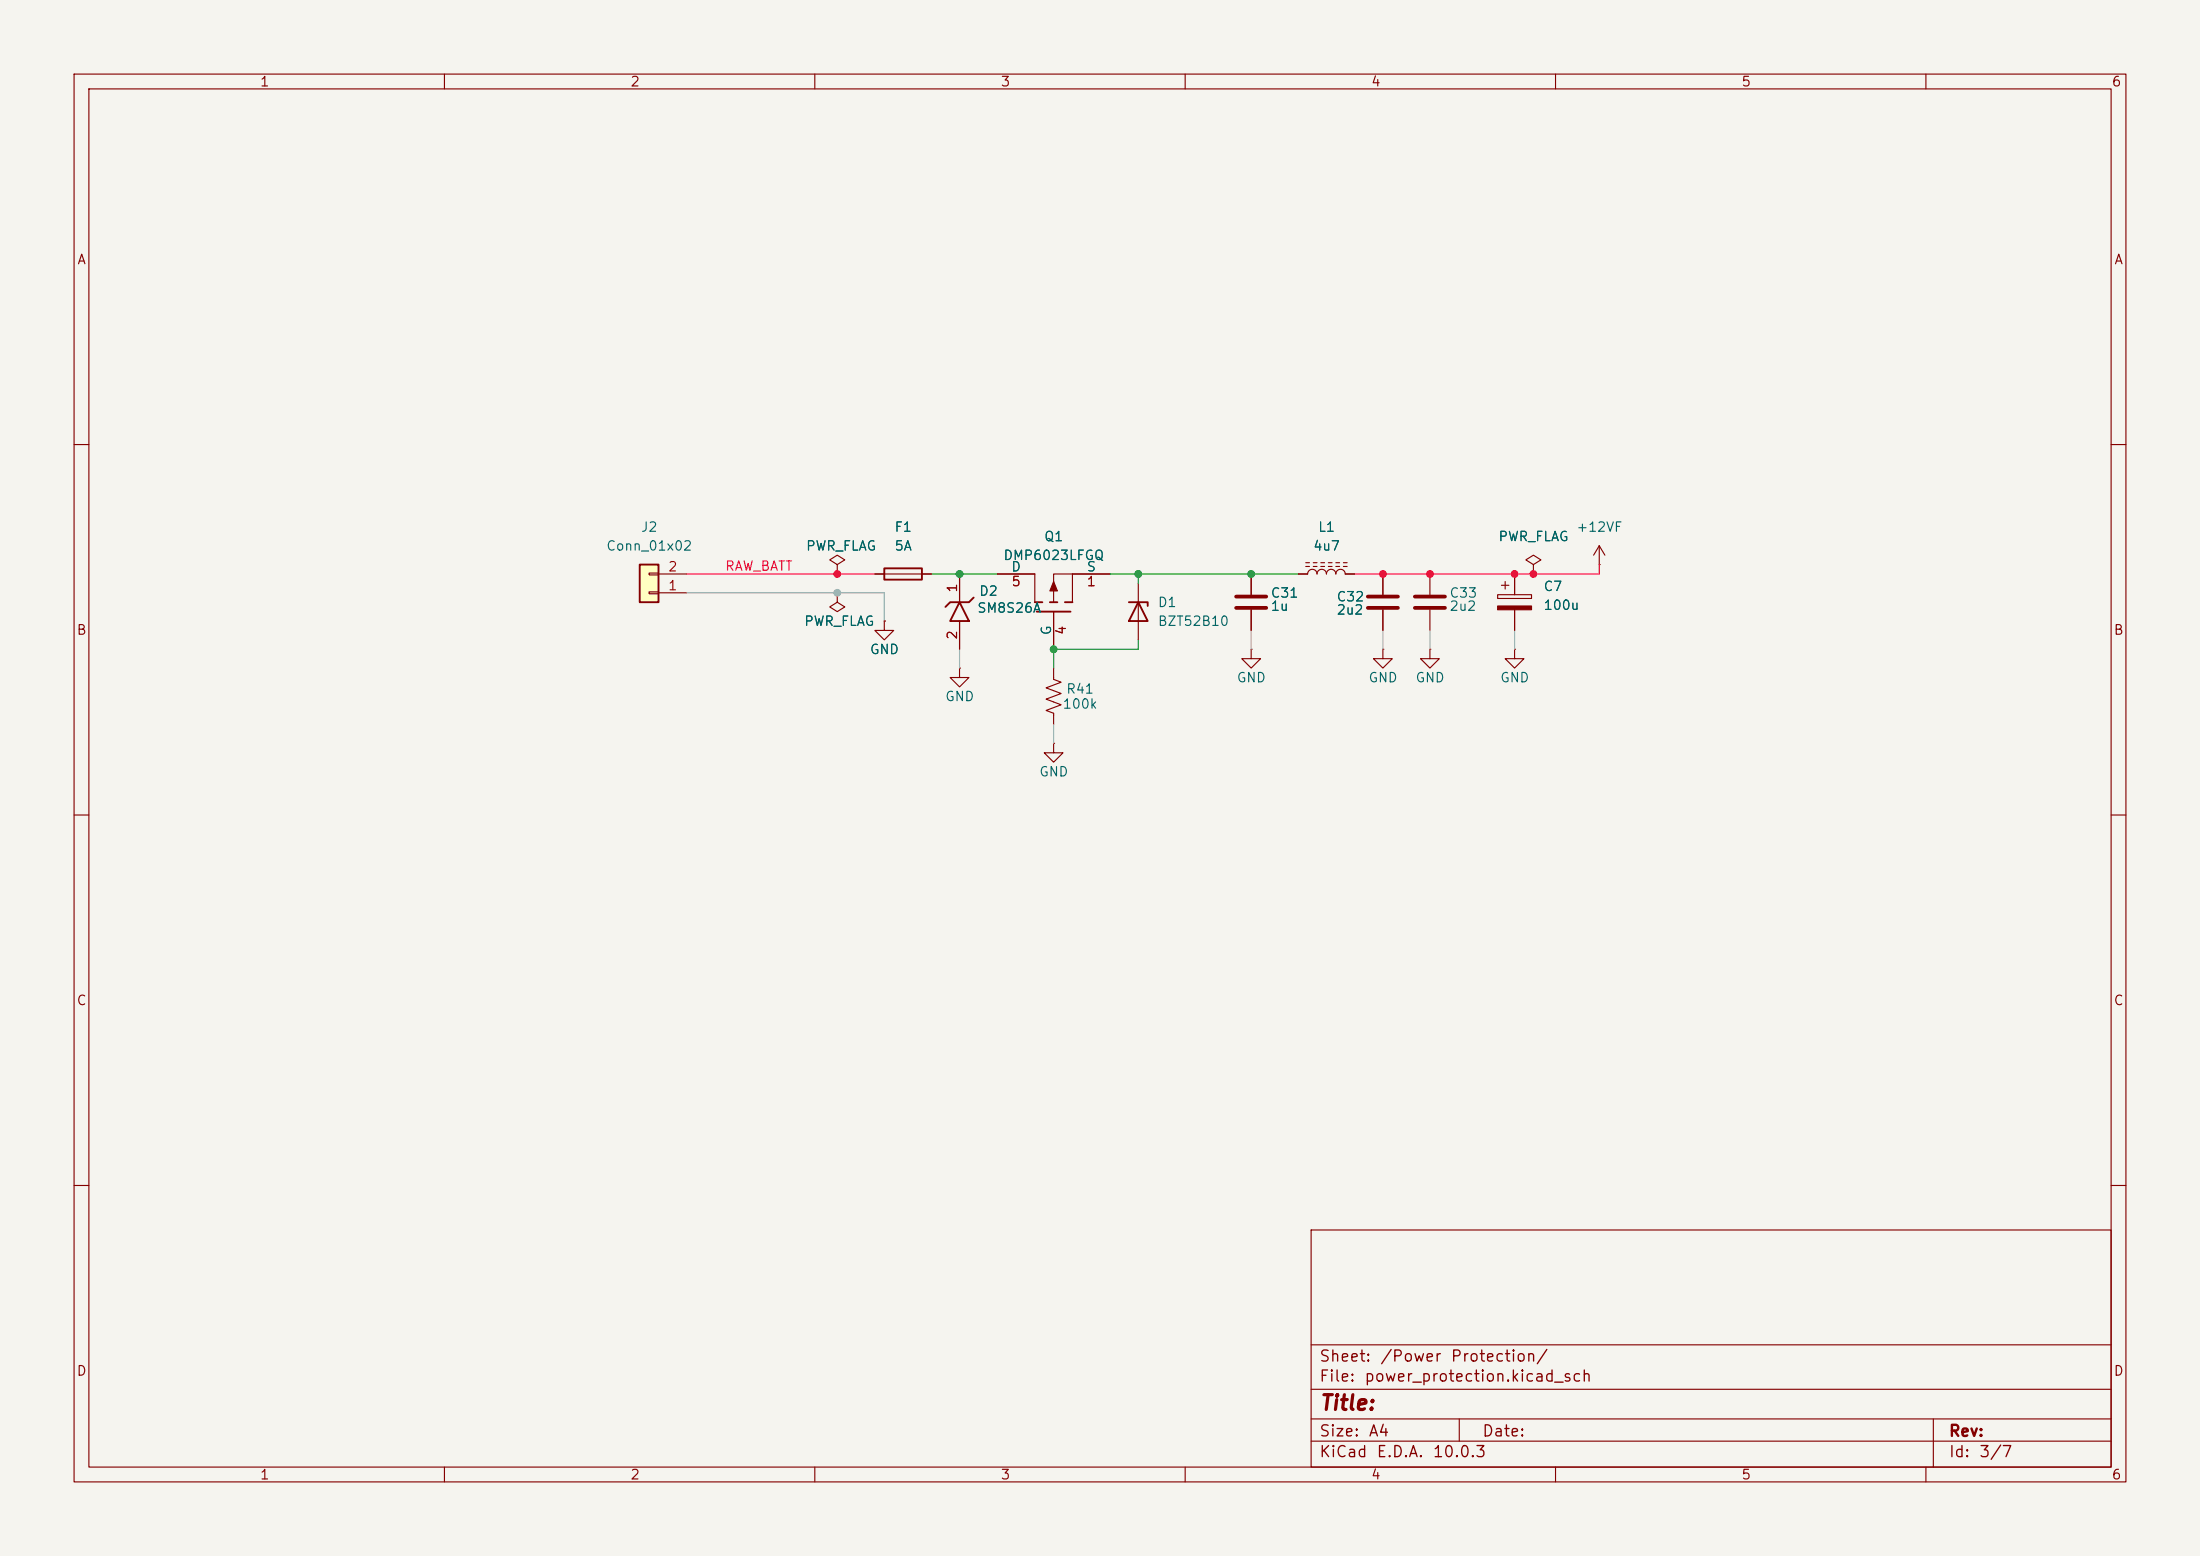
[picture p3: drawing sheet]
<svg xmlns="http://www.w3.org/2000/svg" width="297mm" height="210mm" viewBox="0 0 297 210" stroke-linecap="round" stroke-linejoin="round" font-family="sans-serif">
<path d="M0 0h297v210h-297z" fill="#f5f4ef" stroke="#f5f4ef" stroke-width=".14"/>
<g fill="none" stroke="#840000" stroke-width=".15">
<path d="M10 10h277v190h-277zM12 12h273v186h-273zM60 10v2M110 10v2M160 10v2M210 10v2M260 10v2M10 60h2M285 60h2M10 110h2M285 110h2M10 160h2"/>
<path d="M177 166h108v32h-108zM285 160h2M60 198v2M110 198v2M160 198v2M177 194.5h108M177 191.5h108M177 187.5h108M177 181.5h108M197 191.5v3M210 198v2M260 198v2"/>
<path d="M261 191.5v6.5"/>
</g>
<path d="M86.4 76.2h2.5v5.1h-2.5z" fill="#ffffc2"/>
<path d="M86.4 76.2h2.5v5.1h-2.5zM119.4 76.7h5.1v1.5h-5.1zM129.5 81.3l1.3 2.5h-2.5zM131.4 80.6l-.6 .7h-2.5l-.7 .6M139.7 81.3h1M140 82.6h4.5M141.7 81.3h1M143.8 81.3h1M152.4 81.3h2.5v.5M153.7 81.3l1.2 2.5h-2.5z" fill="none" stroke="#840000" stroke-width=".25"/>
<g fill="none" stroke="#840000" stroke-width=".15">
<path d="M87.6 79.9h1.3v.2h-1.3zM87.6 77.3h1.3v.3h-1.3zM88.9 77.5h3.8M113 76.2l1-.6-1-.7-1 .7 1 .6v1.3M113 77.5h.1M118.1 77.5h7.6M129.5 77.5v3.8M134.6 77.5h5.1v3.8M144.8 77.5h-2.6v3.8M144.8 77.5h5.1M144.8 77.5v3.8M153.7 78.7v7.7"/>
<path d="M168.9 77.5v2.8M175.3 77.5h1.2a.64 .64 0 0 1 .7-.7 .64 .64 0 0 1 .6 .7 .64 .64 0 0 1 .6-.7 .64 .64 0 0 1 .7 .7 .64 .64 0 0 1 .6-.7 .64 .64 0 0 1 .6 .7 .64 .64 0 0 1 .7-.7 .64 .64 0 0 1 .6 .7h1.3M176.3 76.5h.5M176.3 75.9h.5M177.3 76.5h.5M177.3 75.9h.5M178.3 76.5h.5M178.3 75.9h.5M179.3 76.5h.5M179.3 75.9h.5M180.3 76.5h.5M180.3 75.9h.5"/>
<path d="M181.4 76.5h.5M181.4 75.9h.5M186.7 77.5v2.8M193 77.5v2.8M202.7 79h1M203.2 78.5v1M204.5 77.5v2.8M207 76.2l1-.6-1-.7-1 .7 1 .6v1.3M207 77.5h.1M215.9 76.2h.1M215.9 73.7l-.8 1.2M215.9 73.7l.8 1.2"/>
<path d="M215.9 73.7v2.5M88.9 80h3.8M113 80v1.3l1 .6-1 .7-1-.7 1-.6M113 80h.1M119.4 83.8v1.3h1.2l-1.2 1.3-1.3-1.3h1.3M119.4 83.8h.1M129.5 90.2v1.2h1.3l-1.3 1.3-1.2-1.3h1.2M129.5 90.2h.1M129.5 83.8v3.8M142.2 90.2v1.5l1.1 .4-2.1 .7 2.1 .8-2.1 .8 2.1 .7-2.1 .8 1 .4v1.5M142.2 82.6v5M168.9 87.6v1.3h1.3l-1.3 1.3-1.3-1.3h1.3"/>
<path d="M168.9 87.6h.1M168.9 82.3v2.8M186.7 87.6v1.3h1.3l-1.3 1.3-1.3-1.3h1.3M186.7 87.6h.1M186.7 82.3v2.8M193 87.6v1.3h1.3l-1.3 1.3-1.2-1.3h1.2M193 87.6h.1M193 82.3v2.8M202.2 80.3h4.6v.5h-4.6zM204.5 87.6v1.3h1.2l-1.2 1.3-1.3-1.3h1.3M204.5 87.6h.1M204.5 82.3v2.8"/>
<path d="M142.2 100.3v1.3h1.3l-1.3 1.3-1.2-1.3h1.2M142.2 100.3h.1"/>
</g>
<g fill="#840000" stroke="#840000" stroke-width=".15">
<path d="M202.2 81.8h4.6v.5h-4.6z"/>
<path d="M142.2 78.5l.5 1.3h-1z"/>
</g>
<path d="M166.9 80.5h4M166.9 82h4M184.7 80.5h4M184.7 82h4M191 80.5h4.1M191 82h4.1" fill="none" stroke="#840000" stroke-width=".51"/>
<path d="M92.7 77.5h25.4M215.9 76.2v1.3h-33" fill="none" stroke="#ff003b" stroke-width=".15"/>
<path d="M92.7 80h26.7v3.8M129.5 87.6v2.6M142.2 97.8v2.5M168.9 85.1v2.5M186.7 85.1v2.5M193 85.1v2.5M204.5 85.1v2.5" fill="none" stroke="#a2a2a5" stroke-width=".15"/>
<path d="M125.7 77.5h8.9M149.9 77.5h25.4M153.7 77.5v1.2M153.7 86.4v1.2h-11.5v2.6" fill="none" stroke="#009600" stroke-width=".15"/>
<circle cx="113" cy="80" r=".46" fill="#a2a2a5" stroke="#a2a2a5" stroke-width=".14"/>
<g fill="#009600" stroke="#009600" stroke-width=".14">
<circle cx="142.2" cy="87.6" r=".46"/>
<circle cx="153.7" cy="77.5" r=".46"/>
<circle cx="129.5" cy="77.5" r=".46"/>
<circle cx="168.9" cy="77.5" r=".46"/>
</g>
<g fill="#ff003b" stroke="#ff003b" stroke-width=".14">
<circle cx="113" cy="77.5" r=".46"/>
<circle cx="193" cy="77.5" r=".46"/>
<circle cx="186.7" cy="77.5" r=".46"/>
<circle cx="207" cy="77.5" r=".46"/>
<circle cx="204.5" cy="77.5" r=".46"/>
</g>
<text font-size="2" fill="#840000" x="178" y="190.8">Title:</text>
<g font-size="1.5" fill="#840000">
<text x="178" y="184.2">Sheet:</text>
<text x="186.2" y="184.2">/Power</text>
<text x="195.7" y="184.2">Protection/</text>
<text x="178" y="186.9">File:</text>
<text x="184.1" y="186.9">power_protection.kicad_sch</text>
<text x="178" y="197.1">KiCad</text>
<text x="178" y="194.3">Size:</text>
<text x="184.7" y="194.3">A4</text>
<text x="185.7" y="197.1">E.D.A.</text>
<text x="193.3" y="197.1">10.0.3</text>
<text x="200" y="194.3">Date:</text>
<text x="263" y="194.3">Rev:</text>
<text x="263" y="197.1">Id:</text>
<text x="267.1" y="197.1">3/7</text>
</g>
<g font-size="1.3" fill="#840000">
<text x="35" y="12">1</text>
<text x="85" y="12">2</text>
<text x="135" y="12">3</text>
<text x="185" y="12">4</text>
<text x="235" y="12">5</text>
<text x="285" y="12">6</text>
<text x="10.3" y="36">A</text>
<text x="285.3" y="36">A</text>
<text x="10.3" y="86">B</text>
<text x="285.3" y="86">B</text>
<text x="10.3" y="136">C</text>
<text x="285.3" y="136">C</text>
<text x="10.3" y="186">D</text>
<text x="285.3" y="186">D</text>
<text x="35" y="200">1</text>
<text x="85" y="200">2</text>
<text x="135" y="200">3</text>
<text x="185" y="200">4</text>
<text x="235" y="200">5</text>
<text x="285" y="200">6</text>
</g>
<g font-size="1.3" fill="#006464">
<text x="81.8" y="74.6">Conn_01x02</text>
<text x="86.4" y="72.1">J2</text>
<text x="108.7" y="74.6">PWR_FLAG</text>
<text x="120.7" y="72.1">F1</text>
<text x="120.7" y="74.6">5A</text>
<text x="135.4" y="75.9">DMP6023LFGQ</text>
<text x="136.4" y="77.4">D</text>
<text x="140.9" y="73.4">Q1</text>
<text x="146.6" y="77.4">S</text>
<text x="177.2" y="74.6">4u7</text>
<text x="177.8" y="72.1">L1</text>
<text x="202.2" y="73.4">PWR_FLAG</text>
<text x="212.7" y="72.1">+12VF</text>
<text x="131.8" y="83">SM8S26A</text>
<text x="132.1" y="80.7">D2</text>
<text x="156.2" y="82.3">D1</text>
<text x="171.5" y="82.8">1u</text>
<text x="171.5" y="81">C31</text>
<text x="180.3" y="81.5">C32</text>
<text x="180.3" y="83.3">2u2</text>
<text x="195.6" y="81">C33</text>
<text x="195.6" y="82.8">2u2</text>
<text x="208.3" y="80.1">C7</text>
<text x="208.3" y="82.6">100u</text>
<text x="108.5" y="84.8">PWR_FLAG</text>
<text x="117.3" y="88.6">GND</text>
<text x="142.2" y="85.8" transform="rotate(-90 142.2 85.8)">G</text>
<text x="156.2" y="84.8">BZT52B10</text>
<text x="127.5" y="95">GND</text>
<text x="143.4" y="96">100k</text>
<text x="143.8" y="93.9">R41</text>
<text x="166.9" y="92.4">GND</text>
<text x="184.7" y="92.4">GND</text>
<text x="191" y="92.4">GND</text>
<text x="202.4" y="92.4">GND</text>
<text x="140.2" y="105.1">GND</text>
</g>
<g font-size="1.3" fill="#a90000">
<text x="90.1" y="77.4">2</text>
<text x="90.1" y="80">1</text>
<text x="129.5" y="80.1" transform="rotate(-90 129.5 80.1)">1</text>
<text x="136.5" y="79.4">5</text>
<text x="146.6" y="79.4">1</text>
<text x="129.5" y="86.4" transform="rotate(-90 129.5 86.4)">2</text>
<text x="144.2" y="85.8" transform="rotate(-90 144.2 85.8)">4</text>
</g>
<text font-size="1.3" fill="#ff003b" x="97.8" y="77.3">RAW_BATT</text>
</svg>
